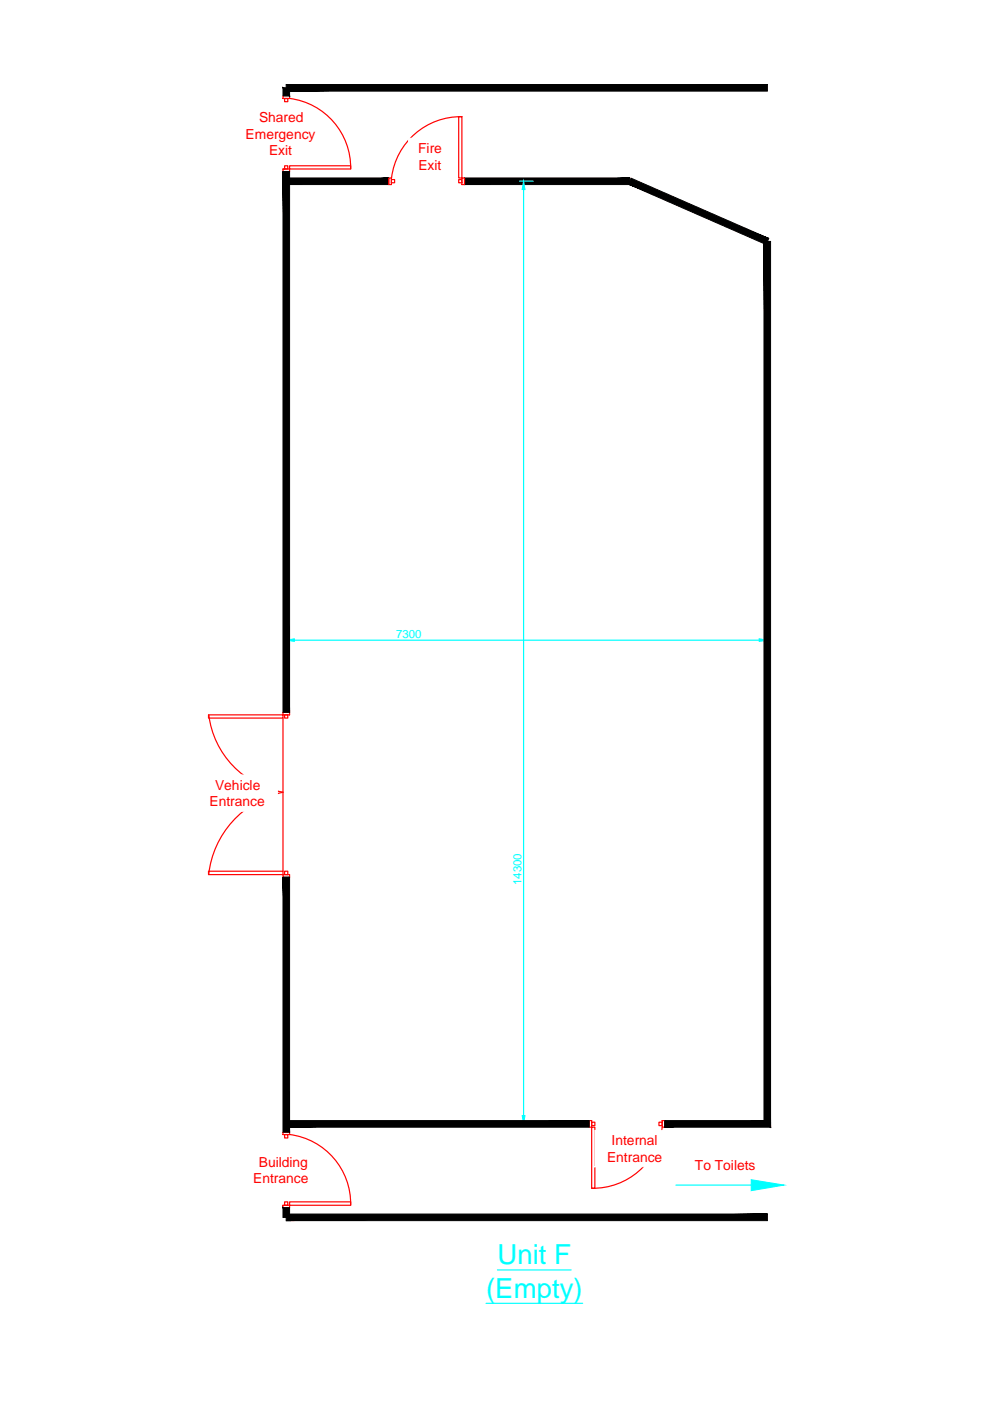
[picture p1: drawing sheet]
<svg xmlns="http://www.w3.org/2000/svg" width="210mm" height="297mm" viewBox="0 0 210 297" stroke-linecap="round" stroke-linejoin="round" font-family="sans-serif">
<!-- layer: Room Text -->
<g fill="none" stroke="#f00" stroke-width=".25">
<path d="M60 35.8h1.4v.6h-1.4zM60 20.3h1.4v.6h-1.4zM60.3 35.2h.7v.6h-.7zM60.3 20.9h.7v.7h-.7zM61.4 20.9a14.8 14.8 0 0 1 12.9 14.9M61.4 35.2h13v.6h-13zM82.4 37.7h.6v1.4h-.6zM83 38.1h.7v.6h-.7zM97.3 38.1h.6v.6h-.6zM97.3 24.7h.6v13h-.6zM97.9 37.7h.6v1.4h-.6zM98 24.7a14.8 14.8 0 0 0-15 13"/>
<path d="M44.2 151.6h15.8v.6h-15.8zM44.3 151.5a19 19 0 0 0 15.7 16.5 20.1 20.1 0 0 0-15.8 17.4M60 151h1.4v.6h-1.4zM60 152.2v32.5M60.3 151.6h.7v.6h-.7zM44.2 184.7h15.8v.7h-15.8zM60 185.4h1.4v.6h-1.4zM60.3 184.7h.7v.7h-.7zM124.9 237.6h.5v1.4h-.5zM125.4 237.9h.7v.7h-.7zM125.4 239h.7v12.9h-.7zM139.7 237.9h.7v.7h-.7z"/>
<path d="M140.4 237.6h.5v1.4h-.5zM140.4 239a14.8 14.8 0 0 1-15 12.9M60 255.5h1.4v.5h-1.4zM60 240h1.4v.6h-1.4zM60.3 254.8h.7v.7h-.7zM60.3 240.6h.7v.7h-.7zM61.4 240.5a14.8 14.8 0 0 1 12.9 15M61.4 254.8h13v.7h-13z"/>
</g>
<g fill="#fff" stroke="#fff" stroke-width=".21">
<path d="M126.1 239.7v7.7l17-7.7zM126.1 247.4l17-7.7v7.7z"/>
<path d="M145.3 244.8v4.6l16.9-4.6zM145.3 249.4l16.9-4.6v4.6z"/>
<path d="M51.1 244.3v7.7l17-7.7zM51.1 252l17-7.7v7.7z"/>
<path d="M41.8 164.3v7.7l17-7.7zM41.8 172l17-7.7v7.7z"/>
<path d="M51.1 22.7v11.2l17-11.2zM51.1 33.9l17-11.2v11.2z"/>
<path d="M86.6 29.3v7.7l9.3-7.7zM86.6 37l9.3-7.7v7.7z"/>
</g>
<!-- layer: 0 -->
<g fill="#000" stroke="#000" stroke-width=".21">
<path d="M60.7 17.9v1.4l102-1.4zM60.7 19.3l102-1.4v1.4z"/>
<path d="M60 18.6l1.4 1.7v-1.7zM60 18.6l1.4 1.7h-1.4z"/>
<path d="M60.7 37.7v1.4l21.7-1.4zM60.7 39.1l21.7-1.4v1.4z"/>
<path d="M60 36.4l1.4 114.6v-114.6zM60 36.4l1.4 114.6h-1.4z"/>
<path d="M98.5 37.7v1.4l35-1.4zM98.5 39.1l35-1.4v1.4z"/>
<path d="M133.8 37.8l-.6 1.2 29.8 11.6zM133.2 39l29.8 11.6-.6 1.2z"/>
<path d="M162 51.2l1.4 187.8v-187.8zM162 51.2l1.4 187.8-1.4-1.4zM140.9 239h22.5l-1.4-1.4zM140.9 237.6h21.1l-21.1 1.4z"/>
<path d="M60 186l1.4 54v-54zM60 186l1.4 54h-1.4z"/>
<path d="M60.7 239h64.2v-1.4zM60.7 237.6h64.2l-64.2 1.4z"/>
<path d="M60.7 257.4v1.4l102-1.4zM60.7 258.8l102-1.4v1.4z"/>
<path d="M60 256l1.4 2.1v-2.1zM60 256l1.4 2.1h-1.4z"/>
</g>
<!-- layer: Dimensions -->
<g fill="#0ff" stroke="#0ff" stroke-width=".21">
<path d="M159.3 250.1l7 1.2-7 1.1z"/>
<path d="M60.7 135.7l1.7-.3v.6z"/>
<path d="M161 135.4l1.7 .3-1.7 .3z"/>
<path d="M111 38.4l.3 1.8h-.6z"/>
<path d="M110.7 236.5h.6l-.3 1.8z"/>
</g>
<path d="M110.2 38.4h2.8M111 40.2v196.3M60.7 134.8v3.1M62.4 135.7h98.6M162.7 134.8v3.1M110.2 238.3h2.8M143.3 251.3h16M103.1 276.3h20.4M105.5 269.3h15.6" fill="none" stroke="#0ff" stroke-width=".25"/>
<path d="M75.7 261.7v16.7l75.3-16.7zM75.7 278.4l75.3-16.7v16.7z" fill="#fff" stroke="#fff" stroke-width=".21"/>
<g font-size="5.9" fill="#0ff">
<text x="105.5" y="268">Unit F</text>
<text x="103.1" y="275.1">(Empty)</text>
</g>
<g font-size="2.9" fill="#f00">
<text x="52.1" y="29.4">Emergency</text>
<text x="54.9" y="25.9">Shared</text>
<text x="57" y="32.9">Exit</text>
<text x="88.7" y="32.4">Fire</text>
<text x="88.7" y="36">Exit</text>
<text x="45.6" y="167.4">Vehicle</text>
<text x="44.4" y="171">Entrance</text>
<text x="129.7" y="242.8">Internal</text>
<text x="53.7" y="250.9">Entrance</text>
<text x="54.9" y="247.4">Building</text>
<text x="128.7" y="246.3">Entrance</text>
<text x="147.3" y="248">To Toilets</text>
</g>
<g font-size="2.4" fill="#0ff">
<text x="84" y="135.3">7300</text>
<text x="110.5" y="187.7" transform="rotate(-90 110.5 187.7)">14300</text>
</g>
</svg>
